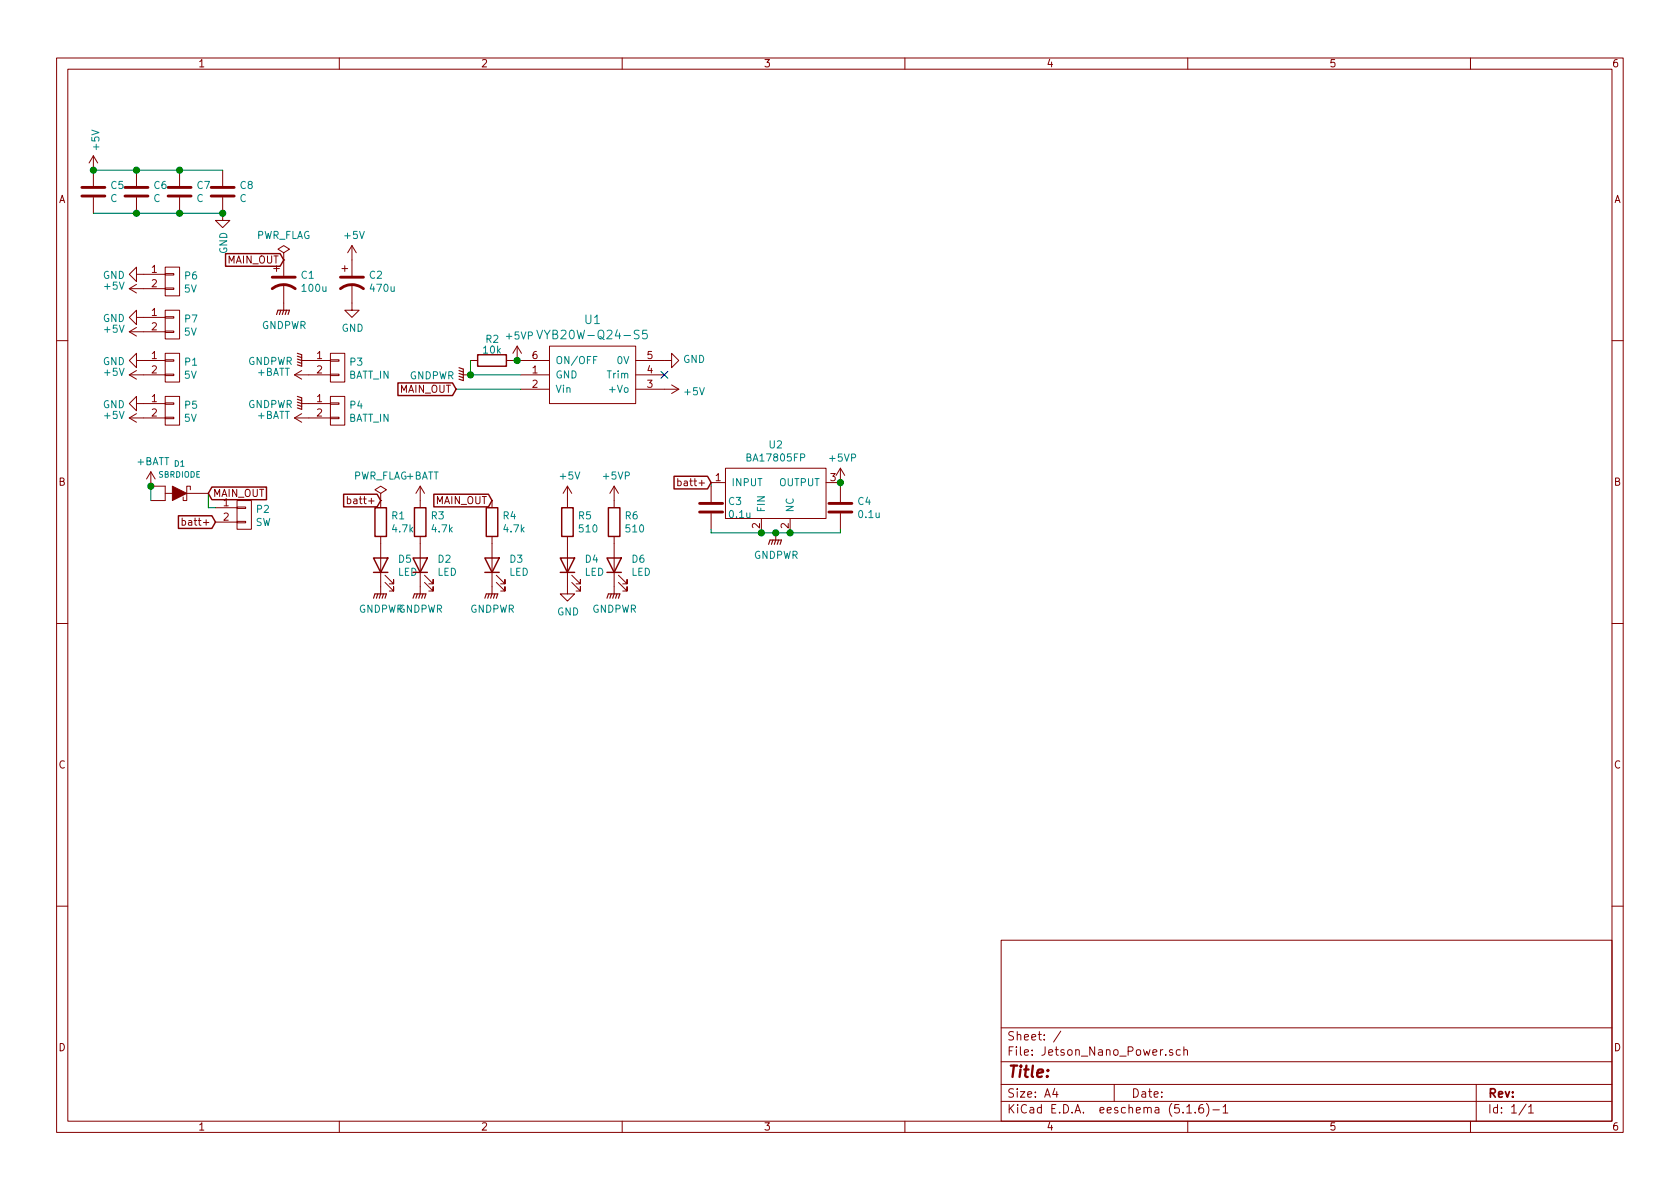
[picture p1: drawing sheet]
EESchema Schematic File Version 4
EELAYER 30 0
EELAYER END
$Descr A4 11693 8268
encoding utf-8
Sheet 1 1
Title ""
Date ""
Rev ""
Comp ""
Comment1 ""
Comment2 ""
Comment3 ""
Comment4 ""
$EndDescr
$Comp
L Jetson_Nano_Power-rescue:VYB20W-Q24-S5-Hori_lib U1
U 1 1
P 4125 2600
F 0 "U1" H 4125 2987 60  0000 C CNN
F 1 "VYB20W-Q24-S5" H 4125 2881 60  0000 C CNN
F 2 "Mizz_lib:VYB20W-Q24-S5" H 4125 2550 60  0001 C CNN
F 3 "" H 4125 2550 60  0000 C CNN
	1    4125 2600
	1    0    0    -1  
$EndComp
$Comp
L Jetson_Nano_Power-rescue:CONN_01X02-conn P4
U 1 1
P 2350 2850
F 0 "P4" H 2428 2891 50  0000 L CNN
F 1 "BATT_IN" H 2428 2800 50  0000 L CNN
F 2 "Mizz_lib:XT90PB" H 2350 2850 50  0001 C CNN
F 3 "" H 2350 2850 50  0000 C CNN
	1    2350 2850
	1    0    0    -1  
$EndComp
$Comp
L Jetson_Nano_Power-rescue:CONN_01X02-conn P3
U 1 1
P 2350 2550
F 0 "P3" H 2428 2591 50  0000 L CNN
F 1 "BATT_IN" H 2428 2500 50  0000 L CNN
F 2 "Mizz_lib:XT90PB" H 2350 2550 50  0001 C CNN
F 3 "" H 2350 2550 50  0000 C CNN
	1    2350 2550
	1    0    0    -1  
$EndComp
$Comp
L power:GNDPWR #PWR0101
U 1 1
P 2150 2500
F 0 "#PWR0101" H 2150 2300 50  0001 C CNN
F 1 "GNDPWR" V 2154 2391 50  0000 R CNN
F 2 "" H 2150 2450 50  0001 C CNN
F 3 "" H 2150 2450 50  0001 C CNN
	1    2150 2500
	0    1    1    0   
$EndComp
$Comp
L power:GNDPWR #PWR0102
U 1 1
P 2150 2800
F 0 "#PWR0102" H 2150 2600 50  0001 C CNN
F 1 "GNDPWR" V 2154 2691 50  0000 R CNN
F 2 "" H 2150 2750 50  0001 C CNN
F 3 "" H 2150 2750 50  0001 C CNN
	1    2150 2800
	0    1    1    0   
$EndComp
$Comp
L power:+BATT #PWR0103
U 1 1
P 2150 2600
F 0 "#PWR0103" H 2150 2450 50  0001 C CNN
F 1 "+BATT" V 2165 2727 50  0000 L CNN
F 2 "" H 2150 2600 50  0001 C CNN
F 3 "" H 2150 2600 50  0001 C CNN
	1    2150 2600
	0    -1   -1   0   
$EndComp
$Comp
L power:+BATT #PWR0104
U 1 1
P 2150 2900
F 0 "#PWR0104" H 2150 2750 50  0001 C CNN
F 1 "+BATT" V 2165 3027 50  0000 L CNN
F 2 "" H 2150 2900 50  0001 C CNN
F 3 "" H 2150 2900 50  0001 C CNN
	1    2150 2900
	0    -1   -1   0   
$EndComp
$Comp
L Device:CP1 C1
U 1 1
P 1975 1950
F 0 "C1" H 2090 1996 50  0000 L CNN
F 1 "100u" H 2090 1905 50  0000 L CNN
F 2 "Capacitor_THT:C_Radial_D5.0mm_H11.0mm_P2.00mm" H 1975 1950 50  0001 C CNN
F 3 "~" H 1975 1950 50  0001 C CNN
	1    1975 1950
	1    0    0    -1  
$EndComp
$Comp
L power:GNDPWR #PWR0105
U 1 1
P 1975 2100
F 0 "#PWR0105" H 1975 1900 50  0001 C CNN
F 1 "GNDPWR" H 1979 1946 50  0000 C CNN
F 2 "" H 1975 2050 50  0001 C CNN
F 3 "" H 1975 2050 50  0001 C CNN
	1    1975 2100
	1    0    0    -1  
$EndComp
$Comp
L Jetson_Nano_Power-rescue:CONN_01X02-conn P2
U 1 1
P 1700 3575
F 0 "P2" H 1778 3616 50  0000 L CNN
F 1 "SW" H 1778 3525 50  0000 L CNN
F 2 "Mizz_lib:XA_2P" H 1700 3575 50  0001 C CNN
F 3 "" H 1700 3575 50  0000 C CNN
	1    1700 3575
	1    0    0    -1  
$EndComp
$Comp
L power:+BATT #PWR0106
U 1 1
P 1050 3375
F 0 "#PWR0106" H 1050 3225 50  0001 C CNN
F 1 "+BATT" H 1065 3548 50  0000 C CNN
F 2 "" H 1050 3375 50  0001 C CNN
F 3 "" H 1050 3375 50  0001 C CNN
	1    1050 3375
	1    0    0    -1  
$EndComp
$Comp
L Jetson_Nano_Power-rescue:SBRDIODE-device D1
U 1 1
P 1250 3425
F 0 "D1" H 1250 3633 40  0000 C CNN
F 1 "SBRDIODE" H 1250 3557 40  0000 C CNN
F 2 "Package_TO_SOT_SMD:TO-277B" H 1250 3425 60  0001 C CNN
F 3 "" H 1250 3425 60  0000 C CNN
	1    1250 3425
	1    0    0    -1  
$EndComp
Wire Wire Line
	1050 3375 1050 3475
Connection ~ 1050 3375
Text GLabel 1500 3625 0    50   Input ~ 0
batt+
$Comp
L power:GNDPWR #PWR0107
U 1 1
P 3275 2600
F 0 "#PWR0107" H 3275 2400 50  0001 C CNN
F 1 "GNDPWR" V 3279 2491 50  0000 R CNN
F 2 "" H 3275 2550 50  0001 C CNN
F 3 "" H 3275 2550 50  0001 C CNN
	1    3275 2600
	0    1    1    0   
$EndComp
$Comp
L power:GND #PWR0108
U 1 1
P 4625 2500
F 0 "#PWR0108" H 4625 2250 50  0001 C CNN
F 1 "GND" V 4630 2372 50  0000 R CNN
F 2 "" H 4625 2500 50  0001 C CNN
F 3 "" H 4625 2500 50  0001 C CNN
	1    4625 2500
	0    -1   -1   0   
$EndComp
$Comp
L power:+5V #PWR0109
U 1 1
P 4625 2700
F 0 "#PWR0109" H 4625 2550 50  0001 C CNN
F 1 "+5V" V 4640 2828 50  0000 L CNN
F 2 "" H 4625 2700 50  0001 C CNN
F 3 "" H 4625 2700 50  0001 C CNN
	1    4625 2700
	0    1    1    0   
$EndComp
NoConn ~ 4625 2600
Wire Wire Line
	3175 2700 3625 2700
$Comp
L Device:CP1 C2
U 1 1
P 2450 1950
F 0 "C2" H 2565 1996 50  0000 L CNN
F 1 "470u" H 2565 1905 50  0000 L CNN
F 2 "Capacitor_THT:C_Radial_D10.0mm_H16.0mm_P5.00mm" H 2450 1950 50  0001 C CNN
F 3 "~" H 2450 1950 50  0001 C CNN
	1    2450 1950
	1    0    0    -1  
$EndComp
$Comp
L power:GND #PWR0110
U 1 1
P 2450 2100
F 0 "#PWR0110" H 2450 1850 50  0001 C CNN
F 1 "GND" H 2455 1927 50  0000 C CNN
F 2 "" H 2450 2100 50  0001 C CNN
F 3 "" H 2450 2100 50  0001 C CNN
	1    2450 2100
	1    0    0    -1  
$EndComp
$Comp
L power:+5V #PWR0111
U 1 1
P 2450 1800
F 0 "#PWR0111" H 2450 1650 50  0001 C CNN
F 1 "+5V" H 2465 1973 50  0000 C CNN
F 2 "" H 2450 1800 50  0001 C CNN
F 3 "" H 2450 1800 50  0001 C CNN
	1    2450 1800
	1    0    0    -1  
$EndComp
$Comp
L Device:R R3
U 1 1
P 2925 3625
F 0 "R3" H 2995 3671 50  0000 L CNN
F 1 "4.7k" H 2995 3580 50  0000 L CNN
F 2 "Resistor_SMD:R_0603_1608Metric" V 2855 3625 50  0001 C CNN
F 3 "~" H 2925 3625 50  0001 C CNN
	1    2925 3625
	1    0    0    -1  
$EndComp
$Comp
L Device:LED D2
U 1 1
P 2925 3925
F 0 "D2" V 2964 3808 50  0000 R CNN
F 1 "LED" V 2873 3808 50  0000 R CNN
F 2 "LED_THT:LED_D3.0mm" H 2925 3925 50  0001 C CNN
F 3 "~" H 2925 3925 50  0001 C CNN
	1    2925 3925
	0    -1   -1   0   
$EndComp
$Comp
L power:GNDPWR #PWR0112
U 1 1
P 2925 4075
F 0 "#PWR0112" H 2925 3875 50  0001 C CNN
F 1 "GNDPWR" H 2929 3921 50  0000 C CNN
F 2 "" H 2925 4025 50  0001 C CNN
F 3 "" H 2925 4025 50  0001 C CNN
	1    2925 4075
	1    0    0    -1  
$EndComp
$Comp
L power:+BATT #PWR0113
U 1 1
P 2925 3475
F 0 "#PWR0113" H 2925 3325 50  0001 C CNN
F 1 "+BATT" H 2940 3648 50  0000 C CNN
F 2 "" H 2925 3475 50  0001 C CNN
F 3 "" H 2925 3475 50  0001 C CNN
	1    2925 3475
	1    0    0    -1  
$EndComp
$Comp
L Device:R R4
U 1 1
P 3425 3625
F 0 "R4" H 3495 3671 50  0000 L CNN
F 1 "4.7k" H 3495 3580 50  0000 L CNN
F 2 "Resistor_SMD:R_0603_1608Metric" V 3355 3625 50  0001 C CNN
F 3 "~" H 3425 3625 50  0001 C CNN
	1    3425 3625
	1    0    0    -1  
$EndComp
$Comp
L Device:LED D3
U 1 1
P 3425 3925
F 0 "D3" V 3464 3808 50  0000 R CNN
F 1 "LED" V 3373 3808 50  0000 R CNN
F 2 "LED_THT:LED_D3.0mm" H 3425 3925 50  0001 C CNN
F 3 "~" H 3425 3925 50  0001 C CNN
	1    3425 3925
	0    -1   -1   0   
$EndComp
$Comp
L power:GNDPWR #PWR0114
U 1 1
P 3425 4075
F 0 "#PWR0114" H 3425 3875 50  0001 C CNN
F 1 "GNDPWR" H 3429 3921 50  0000 C CNN
F 2 "" H 3425 4025 50  0001 C CNN
F 3 "" H 3425 4025 50  0001 C CNN
	1    3425 4075
	1    0    0    -1  
$EndComp
Text GLabel 3425 3475 0    50   Input ~ 0
MAIN_OUT
$Comp
L Device:R R5
U 1 1
P 3950 3625
F 0 "R5" H 4020 3671 50  0000 L CNN
F 1 "510" H 4020 3580 50  0000 L CNN
F 2 "Resistor_SMD:R_0603_1608Metric" V 3880 3625 50  0001 C CNN
F 3 "~" H 3950 3625 50  0001 C CNN
	1    3950 3625
	1    0    0    -1  
$EndComp
$Comp
L Device:LED D4
U 1 1
P 3950 3925
F 0 "D4" V 3989 3808 50  0000 R CNN
F 1 "LED" V 3898 3808 50  0000 R CNN
F 2 "LED_THT:LED_D3.0mm" H 3950 3925 50  0001 C CNN
F 3 "~" H 3950 3925 50  0001 C CNN
	1    3950 3925
	0    -1   -1   0   
$EndComp
$Comp
L power:+5V #PWR0115
U 1 1
P 3950 3475
F 0 "#PWR0115" H 3950 3325 50  0001 C CNN
F 1 "+5V" H 3965 3648 50  0000 C CNN
F 2 "" H 3950 3475 50  0001 C CNN
F 3 "" H 3950 3475 50  0001 C CNN
	1    3950 3475
	1    0    0    -1  
$EndComp
$Comp
L power:GND #PWR0116
U 1 1
P 3950 4075
F 0 "#PWR0116" H 3950 3825 50  0001 C CNN
F 1 "GND" H 3955 3902 50  0000 C CNN
F 2 "" H 3950 4075 50  0001 C CNN
F 3 "" H 3950 4075 50  0001 C CNN
	1    3950 4075
	1    0    0    -1  
$EndComp
$Comp
L Jetson_Nano_Power-rescue:CONN_01X02-conn P1
U 1 1
P 1200 2550
F 0 "P1" H 1278 2591 50  0000 L CNN
F 1 "5V" H 1278 2500 50  0000 L CNN
F 2 "Mizz_lib:XA_2P" H 1200 2550 50  0001 C CNN
F 3 "" H 1200 2550 50  0000 C CNN
	1    1200 2550
	1    0    0    -1  
$EndComp
$Comp
L power:GND #PWR0117
U 1 1
P 1000 2500
F 0 "#PWR0117" H 1000 2250 50  0001 C CNN
F 1 "GND" V 1005 2372 50  0000 R CNN
F 2 "" H 1000 2500 50  0001 C CNN
F 3 "" H 1000 2500 50  0001 C CNN
	1    1000 2500
	0    1    1    0   
$EndComp
$Comp
L power:+5V #PWR0120
U 1 1
P 1000 2600
F 0 "#PWR0120" H 1000 2450 50  0001 C CNN
F 1 "+5V" V 1015 2728 50  0000 L CNN
F 2 "" H 1000 2600 50  0001 C CNN
F 3 "" H 1000 2600 50  0001 C CNN
	1    1000 2600
	0    -1   -1   0   
$EndComp
$Comp
L Jetson_Nano_Power-rescue:CONN_01X02-conn P5
U 1 1
P 1200 2850
F 0 "P5" H 1278 2891 50  0000 L CNN
F 1 "5V" H 1278 2800 50  0000 L CNN
F 2 "Mizz_lib:XA_2P" H 1200 2850 50  0001 C CNN
F 3 "" H 1200 2850 50  0000 C CNN
	1    1200 2850
	1    0    0    -1  
$EndComp
$Comp
L power:GND #PWR0121
U 1 1
P 1000 2800
F 0 "#PWR0121" H 1000 2550 50  0001 C CNN
F 1 "GND" V 1005 2672 50  0000 R CNN
F 2 "" H 1000 2800 50  0001 C CNN
F 3 "" H 1000 2800 50  0001 C CNN
	1    1000 2800
	0    1    1    0   
$EndComp
$Comp
L power:+5V #PWR0122
U 1 1
P 1000 2900
F 0 "#PWR0122" H 1000 2750 50  0001 C CNN
F 1 "+5V" V 1015 3028 50  0000 L CNN
F 2 "" H 1000 2900 50  0001 C CNN
F 3 "" H 1000 2900 50  0001 C CNN
	1    1000 2900
	0    -1   -1   0   
$EndComp
Wire Wire Line
	1450 3425 1450 3525
$Comp
L Miz:BA17805FP U2
U 1 1
P 5400 3250
F 0 "U2" H 5400 3415 50  0000 C CNN
F 1 "BA17805FP" H 5400 3324 50  0000 C CNN
F 2 "Package_TO_SOT_SMD:TO-252-2" H 5400 3250 50  0001 C CNN
F 3 "" H 5400 3250 50  0001 C CNN
	1    5400 3250
	1    0    0    -1  
$EndComp
$Comp
L Device:C C3
U 1 1
P 4950 3525
F 0 "C3" H 5065 3571 50  0000 L CNN
F 1 "0.1u" H 5065 3480 50  0000 L CNN
F 2 "Capacitor_SMD:C_0603_1608Metric" H 4988 3375 50  0001 C CNN
F 3 "~" H 4950 3525 50  0001 C CNN
	1    4950 3525
	1    0    0    -1  
$EndComp
$Comp
L Device:C C4
U 1 1
P 5850 3525
F 0 "C4" H 5965 3571 50  0000 L CNN
F 1 "0.1u" H 5965 3480 50  0000 L CNN
F 2 "Capacitor_SMD:C_0603_1608Metric" H 5888 3375 50  0001 C CNN
F 3 "~" H 5850 3525 50  0001 C CNN
	1    5850 3525
	1    0    0    -1  
$EndComp
$Comp
L power:GNDPWR #PWR02
U 1 1
P 5400 3700
F 0 "#PWR02" H 5400 3500 50  0001 C CNN
F 1 "GNDPWR" H 5404 3546 50  0000 C CNN
F 2 "" H 5400 3650 50  0001 C CNN
F 3 "" H 5400 3650 50  0001 C CNN
	1    5400 3700
	1    0    0    -1  
$EndComp
Wire Wire Line
	4950 3700 4950 3675
Wire Wire Line
	5850 3675 5850 3700
Wire Wire Line
	5850 3700 5500 3700
Connection ~ 5300 3700
Wire Wire Line
	5300 3700 4950 3700
Connection ~ 5400 3700
Wire Wire Line
	5400 3700 5300 3700
Connection ~ 5500 3700
Wire Wire Line
	5500 3700 5400 3700
Wire Wire Line
	4950 3375 4950 3350
Wire Wire Line
	5850 3350 5850 3375
$Comp
L power:+5VP #PWR03
U 1 1
P 5850 3350
F 0 "#PWR03" H 5850 3200 50  0001 C CNN
F 1 "+5VP" H 5865 3523 50  0000 C CNN
F 2 "" H 5850 3350 50  0001 C CNN
F 3 "" H 5850 3350 50  0001 C CNN
	1    5850 3350
	1    0    0    -1  
$EndComp
Connection ~ 5850 3350
Wire Wire Line
	1450 3525 1500 3525
$Comp
L power:+5VP #PWR01
U 1 1
P 3600 2500
F 0 "#PWR01" H 3600 2350 50  0001 C CNN
F 1 "+5VP" H 3615 2673 50  0000 C CNN
F 2 "" H 3600 2500 50  0001 C CNN
F 3 "" H 3600 2500 50  0001 C CNN
	1    3600 2500
	1    0    0    -1  
$EndComp
Wire Wire Line
	3275 2500 3275 2600
Wire Wire Line
	3275 2600 3625 2600
Connection ~ 3275 2600
Wire Wire Line
	3625 2500 3600 2500
Connection ~ 3600 2500
Wire Wire Line
	3600 2500 3575 2500
Text GLabel 1450 3425 2    50   Input ~ 0
MAIN_OUT
Text GLabel 4950 3350 0    50   Input ~ 0
batt+
Text GLabel 3175 2700 0    50   Input ~ 0
MAIN_OUT
Text GLabel 1975 1800 0    50   Input ~ 0
MAIN_OUT
$Comp
L power:PWR_FLAG #FLG01
U 1 1
P 1975 1800
F 0 "#FLG01" H 1975 1875 50  0001 C CNN
F 1 "PWR_FLAG" H 1975 1973 50  0000 C CNN
F 2 "" H 1975 1800 50  0001 C CNN
F 3 "~" H 1975 1800 50  0001 C CNN
	1    1975 1800
	1    0    0    -1  
$EndComp
Text GLabel 2650 3475 0    50   Input ~ 0
batt+
$Comp
L Device:R R1
U 1 1
P 2650 3625
F 0 "R1" H 2720 3671 50  0000 L CNN
F 1 "4.7k" H 2720 3580 50  0000 L CNN
F 2 "Resistor_SMD:R_0603_1608Metric" V 2580 3625 50  0001 C CNN
F 3 "~" H 2650 3625 50  0001 C CNN
	1    2650 3625
	1    0    0    -1  
$EndComp
$Comp
L Device:R R2
U 1 1
P 3425 2500
F 0 "R2" V 3275 2450 50  0000 L CNN
F 1 "10k" V 3350 2500 50  0000 C CNN
F 2 "Resistor_SMD:R_0603_1608Metric" V 3355 2500 50  0001 C CNN
F 3 "~" H 3425 2500 50  0001 C CNN
	1    3425 2500
	0    1    1    0   
$EndComp
$Comp
L Device:LED D5
U 1 1
P 2650 3925
F 0 "D5" V 2689 3808 50  0000 R CNN
F 1 "LED" V 2598 3808 50  0000 R CNN
F 2 "LED_THT:LED_D3.0mm" H 2650 3925 50  0001 C CNN
F 3 "~" H 2650 3925 50  0001 C CNN
	1    2650 3925
	0    -1   -1   0   
$EndComp
$Comp
L power:GNDPWR #PWR0118
U 1 1
P 2650 4075
F 0 "#PWR0118" H 2650 3875 50  0001 C CNN
F 1 "GNDPWR" H 2654 3921 50  0000 C CNN
F 2 "" H 2650 4025 50  0001 C CNN
F 3 "" H 2650 4025 50  0001 C CNN
	1    2650 4075
	1    0    0    -1  
$EndComp
$Comp
L power:+5VP #PWR0119
U 1 1
P 4275 3475
F 0 "#PWR0119" H 4275 3325 50  0001 C CNN
F 1 "+5VP" H 4290 3648 50  0000 C CNN
F 2 "" H 4275 3475 50  0001 C CNN
F 3 "" H 4275 3475 50  0001 C CNN
	1    4275 3475
	1    0    0    -1  
$EndComp
$Comp
L Device:R R6
U 1 1
P 4275 3625
F 0 "R6" H 4345 3671 50  0000 L CNN
F 1 "510" H 4345 3580 50  0000 L CNN
F 2 "Resistor_SMD:R_0603_1608Metric" V 4205 3625 50  0001 C CNN
F 3 "~" H 4275 3625 50  0001 C CNN
	1    4275 3625
	1    0    0    -1  
$EndComp
$Comp
L Device:LED D6
U 1 1
P 4275 3925
F 0 "D6" V 4314 3808 50  0000 R CNN
F 1 "LED" V 4223 3808 50  0000 R CNN
F 2 "LED_THT:LED_D3.0mm" H 4275 3925 50  0001 C CNN
F 3 "~" H 4275 3925 50  0001 C CNN
	1    4275 3925
	0    -1   -1   0   
$EndComp
$Comp
L power:GNDPWR #PWR0123
U 1 1
P 4275 4075
F 0 "#PWR0123" H 4275 3875 50  0001 C CNN
F 1 "GNDPWR" H 4279 3921 50  0000 C CNN
F 2 "" H 4275 4025 50  0001 C CNN
F 3 "" H 4275 4025 50  0001 C CNN
	1    4275 4075
	1    0    0    -1  
$EndComp
$Comp
L power:PWR_FLAG #FLG02
U 1 1
P 2650 3475
F 0 "#FLG02" H 2650 3550 50  0001 C CNN
F 1 "PWR_FLAG" H 2650 3648 50  0000 C CNN
F 2 "" H 2650 3475 50  0001 C CNN
F 3 "~" H 2650 3475 50  0001 C CNN
	1    2650 3475
	1    0    0    -1  
$EndComp
$Comp
L Jetson_Nano_Power-rescue:CONN_01X02-conn P6
U 1 1
P 1200 1950
F 0 "P6" H 1278 1991 50  0000 L CNN
F 1 "5V" H 1278 1900 50  0000 L CNN
F 2 "Mizz_lib:XA_2P" H 1200 1950 50  0001 C CNN
F 3 "" H 1200 1950 50  0000 C CNN
	1    1200 1950
	1    0    0    -1  
$EndComp
$Comp
L power:GND #PWR04
U 1 1
P 1000 1900
F 0 "#PWR04" H 1000 1650 50  0001 C CNN
F 1 "GND" V 1005 1772 50  0000 R CNN
F 2 "" H 1000 1900 50  0001 C CNN
F 3 "" H 1000 1900 50  0001 C CNN
	1    1000 1900
	0    1    1    0   
$EndComp
$Comp
L power:+5V #PWR05
U 1 1
P 1000 2000
F 0 "#PWR05" H 1000 1850 50  0001 C CNN
F 1 "+5V" V 1015 2128 50  0000 L CNN
F 2 "" H 1000 2000 50  0001 C CNN
F 3 "" H 1000 2000 50  0001 C CNN
	1    1000 2000
	0    -1   -1   0   
$EndComp
$Comp
L Jetson_Nano_Power-rescue:CONN_01X02-conn P7
U 1 1
P 1200 2250
F 0 "P7" H 1278 2291 50  0000 L CNN
F 1 "5V" H 1278 2200 50  0000 L CNN
F 2 "Mizz_lib:XA_2P" H 1200 2250 50  0001 C CNN
F 3 "" H 1200 2250 50  0000 C CNN
	1    1200 2250
	1    0    0    -1  
$EndComp
$Comp
L power:GND #PWR06
U 1 1
P 1000 2200
F 0 "#PWR06" H 1000 1950 50  0001 C CNN
F 1 "GND" V 1005 2072 50  0000 R CNN
F 2 "" H 1000 2200 50  0001 C CNN
F 3 "" H 1000 2200 50  0001 C CNN
	1    1000 2200
	0    1    1    0   
$EndComp
$Comp
L power:+5V #PWR07
U 1 1
P 1000 2300
F 0 "#PWR07" H 1000 2150 50  0001 C CNN
F 1 "+5V" V 1015 2428 50  0000 L CNN
F 2 "" H 1000 2300 50  0001 C CNN
F 3 "" H 1000 2300 50  0001 C CNN
	1    1000 2300
	0    -1   -1   0   
$EndComp
$Comp
L Device:C C6
U 1 1
P 950 1325
F 0 "C6" H 1065 1371 50  0000 L CNN
F 1 "C" H 1065 1280 50  0000 L CNN
F 2 "Capacitor_SMD:C_0603_1608Metric" H 988 1175 50  0001 C CNN
F 3 "~" H 950 1325 50  0001 C CNN
	1    950  1325
	1    0    0    -1  
$EndComp
$Comp
L Device:C C7
U 1 1
P 1250 1325
F 0 "C7" H 1365 1371 50  0000 L CNN
F 1 "C" H 1365 1280 50  0000 L CNN
F 2 "Capacitor_SMD:C_0603_1608Metric" H 1288 1175 50  0001 C CNN
F 3 "~" H 1250 1325 50  0001 C CNN
	1    1250 1325
	1    0    0    -1  
$EndComp
$Comp
L Device:C C8
U 1 1
P 1550 1325
F 0 "C8" H 1665 1371 50  0000 L CNN
F 1 "C" H 1665 1280 50  0000 L CNN
F 2 "Capacitor_SMD:C_0603_1608Metric" H 1588 1175 50  0001 C CNN
F 3 "~" H 1550 1325 50  0001 C CNN
	1    1550 1325
	1    0    0    -1  
$EndComp
$Comp
L Device:C C5
U 1 1
P 650 1325
F 0 "C5" H 765 1371 50  0000 L CNN
F 1 "C" H 765 1280 50  0000 L CNN
F 2 "Capacitor_SMD:C_0603_1608Metric" H 688 1175 50  0001 C CNN
F 3 "~" H 650 1325 50  0001 C CNN
	1    650  1325
	1    0    0    -1  
$EndComp
$Comp
L power:GND #PWR0124
U 1 1
P 1550 1475
F 0 "#PWR0124" H 1550 1225 50  0001 C CNN
F 1 "GND" V 1555 1347 50  0000 R CNN
F 2 "" H 1550 1475 50  0001 C CNN
F 3 "" H 1550 1475 50  0001 C CNN
	1    1550 1475
	1    0    0    -1  
$EndComp
Wire Wire Line
	1550 1475 1250 1475
Connection ~ 1550 1475
Connection ~ 950  1475
Wire Wire Line
	950  1475 650  1475
Connection ~ 1250 1475
Wire Wire Line
	1250 1475 950  1475
$Comp
L power:+5V #PWR0125
U 1 1
P 650 1175
F 0 "#PWR0125" H 650 1025 50  0001 C CNN
F 1 "+5V" V 665 1303 50  0000 L CNN
F 2 "" H 650 1175 50  0001 C CNN
F 3 "" H 650 1175 50  0001 C CNN
	1    650  1175
	1    0    0    -1  
$EndComp
Wire Wire Line
	650  1175 950  1175
Connection ~ 650  1175
Connection ~ 950  1175
Wire Wire Line
	950  1175 1250 1175
Connection ~ 1250 1175
Wire Wire Line
	1250 1175 1550 1175
$EndSCHEMATC
